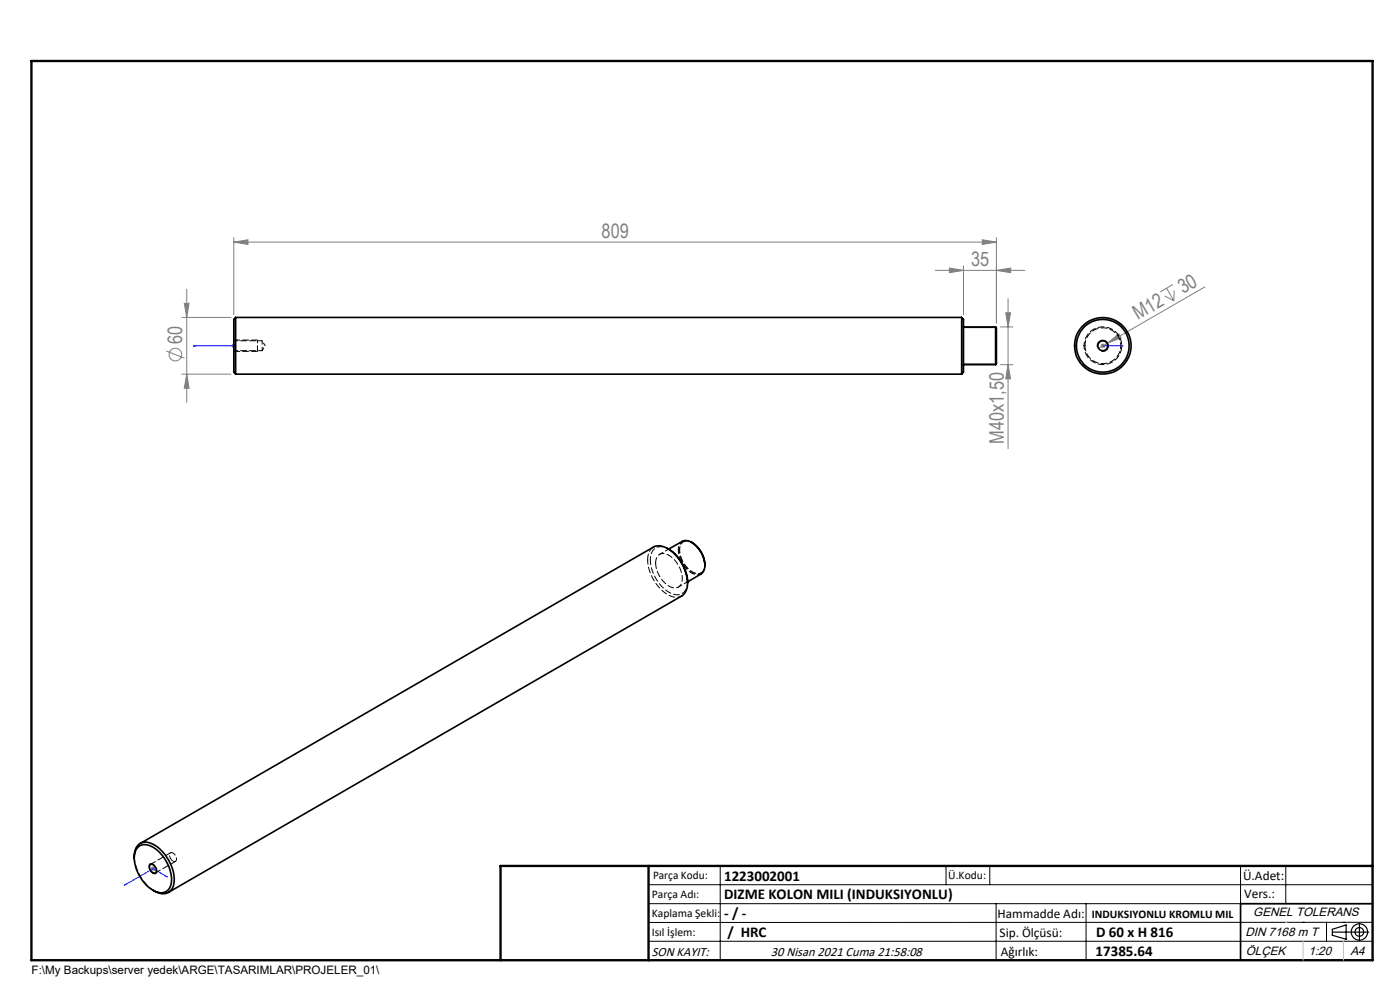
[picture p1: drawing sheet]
<svg xmlns="http://www.w3.org/2000/svg" width="297mm" height="210mm" viewBox="0 0 297 210" stroke-linecap="round" stroke-linejoin="round" font-family="sans-serif">
<g fill="none" stroke="#808080" stroke-width=".21">
<path d="M49.6 51.4l3-.5v.9zM49.6 50.4v16.3M49.6 51.4h161.8M198.4 57.4h19M201.4 56.9l3 .5-3 .4zM204.4 56.4v10.3M208.4 50.9l3 .5-3 .4zM211.4 57.4l3-.5v.9zM211.4 50.4v18.1M35.3 74.5l3.8 1.5M38.6 79.4h10.4M38.6 67.3h10.4"/>
<path d="M39.1 64.3h1l-.5 3zM39.6 61.3v24.1M39.6 79.4l.5 3h-1zM49.1 73.4h1M49.2 73l.8 .7M49.6 72.8v1.1M50 73l-.8 .7M212.2 77.4h2.7M212.2 69.3h2.7M213.4 66.3h1l-.5 3zM213.9 63.4v31.8M213.9 77.4l.5 3h-1z"/>
<path d="M233.4 73.4h1.1M233.6 73l.7 .7M234 72.8v1.1M234.3 73l-.7 .7M235 72.8l2.3-2 .5 .9zM235 72.8l-2.1 1.2M247.1 62.8l1.9 1M247.5 61.1l1.5 2.7M248.8 60.4l-2.6 1.5M249.1 61.6l-.1 2.2M255.6 60.8l-20.6 12M31.9 184.3h1"/>
<path d="M32.1 183.9l.7 .7M32.5 183.8v1M32.8 183.9l-.7 .7"/>
<circle cx="37.2" cy="75.2" r="1.34"/>
</g>
<g fill="none" stroke="#000" stroke-width=".21">
<path d="M204.4 77.2h6.9M204.4 69.5h6.9M232.8 73.7a1.2 1.2 0 0 1 1.1-1.6 1.2 1.2 0 0 1 1.3 1.3 1.2 1.2 0 0 1-1.6 1.1M144.9 114.9a2.81 2.81 0 0 1 3.2 1.3 4.7 4.7 0 0 1 1.1 5l-.5 .4M31.8 183.3a1.36 1.36 0 0 1 1.5 1.7l-.1 .2a.97 .97 0 0 1-1.4-.7l-.2-.6zM137.6 187.7h153.6M137.6 191.7h153.6M137.6 199.7h153.6M152.8 183.7v20M200.7 183.7v4M210 183.7v4M211.3 191.7v12"/>
<path d="M230.4 191.7v12M263.2 183.7v20M272.8 183.7v8M276.4 195.6h.1M281.4 195.6v4.1M285 195.6h.1M291.2 195.6l-153.6 .1"/>
</g>
<path d="M54.6 73.6v.9" fill="none" stroke="#000" stroke-width=".21" stroke-dasharray="1.3 .6" stroke-dashoffset=".5" stroke-linecap="butt"/>
<path d="M54.6 72.1v1.2" fill="none" stroke="#000" stroke-width=".21" stroke-dasharray="1.3 .6" stroke-dashoffset=".6" stroke-linecap="butt"/>
<path d="M144.7 115a3.4 3.4 0 0 0 0 4 4.2 4.2 0 0 0 3.7 2.7l.4-.1" fill="none" stroke="#000" stroke-width=".21" stroke-dasharray="1.3 .6" stroke-dashoffset=".7" stroke-linecap="butt"/>
<g fill="none" stroke="#000" stroke-width=".25">
<path d="M282.6 197.7h7.8M282.6 197.1l3-.9v3l-3-.8zM288.4 195.8v3.8M106.2 203.7h185"/>
<circle cx="288.4" cy="197.7" r="1.74"/>
<circle cx="288.4" cy="197.7" r=".93"/>
</g>
<path d="M41 73.4h.5h-.5M41 73.4h8.6M49.5 73.4h.2zM49.6 73.4h.1M233.9 73.4h.2zM234 73.4h.1M234 73.4h4.2M238.2 73.4h-.4h.4M26.6 187.6h.1l-.3 .2zM35.1 185.9l.1-.1 .3 .2zM35.5 186l-3-1.7-6.1 3.5" fill="none" stroke="#00f" stroke-width=".21"/>
<path d="M49.6 74.5h5M54.6 72.1h-5M54.6 73.3v.3M144.9 114.9l-.2 .1" fill="none" stroke="#000" stroke-width=".21" stroke-dasharray="1.3 .6"/>
<path d="M291.2 191.7h-28v12" fill="none" stroke="#000" stroke-width=".35"/>
<path d="M6.7 12.9h284.5v190.8h-284.5zM137.6 183.7v20M291.2 183.7h-185v20" fill="none" stroke="#000" stroke-width=".5"/>
<path d="M276.4 199.7v4M285 199.7v4" fill="none" stroke="#c0c0c0" stroke-width=".21"/>
<path d="M272.8 195.6h.1" fill="none" stroke="#c0c0c0" stroke-width=".25"/>
<g fill="#00f">
<path d="M49.5 73.4h.2zM41 73.4h.5z"/>
<path d="M237.8 73.4h.4zM233.9 73.4h.2z"/>
<path d="M35.1 185.9l.4 .1-.3-.2zM26.6 187.6l-.2 .2 .3-.2z"/>
</g>
<g fill="#808080">
<path d="M235 72.8l2.3-2 .5 .9z"/>
<path d="M49.6 51.4l3-.5v.9zM208.4 50.9l3 .5-3 .4z"/>
<path d="M211.4 57.4l3-.5v.9zM201.4 56.9l3 .5-3 .4z"/>
<path d="M39.6 79.4l.5 3h-1zM39.1 64.3h1l-.5 3zM213.9 77.4l.5 3h-1zM213.4 66.3h1l-.5 3z"/>
</g>
<g fill="none" stroke="#000" stroke-width=".35">
<path d="M50 67.3v12.1M50 67.3l-.4 .5v11.1l.4 .5M50 79.4h154M50 67.3h154M204 67.3v12.1M204 67.3l.4 .5v11.1l-.4 .5M204.4 77.4h6.8M204.4 69.3h6.8M211.2 69.3v8.1M211.2 69.3l.2 .3v7.5l-.2 .3M141.6 116.3a8.7 8.7 0 0 1 4.3 7.4M141.9 116.5l2.8-1.6a2.67 2.67 0 0 1 3.2 1.1 5.1 5.1 0 0 1 1.3 5.2l-.5 .6-2.8 1.6"/>
<path d="M146.7 115a5.9 5.9 0 0 1 2.8 4.9M29.4 179.6a3.1 3.1 0 0 1 3.9 .7 8.3 8.3 0 0 1 3 7.2 2.24 2.24 0 0 1-3.4 1.6 8.4 8.4 0 0 1-4.3-8.1l.3-.8zM29.7 178.9l108.9-62.8a3.8 3.8 0 0 1 4.2 1.1 9.1 9.1 0 0 1 3 7.5l-.6 1.2-.5 .5-109 62.9M28.5 182a2.76 2.76 0 0 1 2.2-3.4 6.6 6.6 0 0 1 5.1 3.9 6.3 6.3 0 0 1 .6 6.2 2.76 2.76 0 0 1-3.9 .1M31.8 183.5a1.09 1.09 0 0 1 1.4 1.2 .57 .57 0 0 1-.5 .6 .57 .57 0 0 1-.6-.5l-.4-.7z"/>
<circle cx="233.9" cy="73.4" r="1.04"/>
<circle cx="234" cy="73.4" r="6"/>
<circle cx="234" cy="73.4" r="5.6"/>
</g>
<path d="M49.6 74.4h6M55.6 74.4v-2.1M55.6 72.3h-6M230 73.3a4 4 0 0 0 5.8 3.6 4 4 0 0 0 .5-6.8 4 4 0 0 0-6.3 2.7v.5M141.9 116.5l-2 1.1M141.9 116.5a2.42 2.42 0 0 0-2.8-.3 2.42 2.42 0 0 0-1.1 2.6M143.9 116.7a5.9 5.9 0 0 0 3.7 5.2h.6l.5-.1M144.7 114.8l-.6 .7-.2 1.2M146.9 115.1a1.64 1.64 0 0 0-1.9-.2 1.64 1.64 0 0 0-.8 1.8M143.9 124.5l2-1.1" fill="none" stroke="#000" stroke-width=".21" stroke-dasharray="1.3 .6" stroke-dashoffset=".5"/>
<path d="M55.6 74.4l.7-1.1M56.3 73.3l-.7-1M144.2 116.7a5.5 5.5 0 0 0 3.6 4.9 1.57 1.57 0 0 0 1.8-1.8" fill="none" stroke="#000" stroke-width=".21" stroke-dasharray="1.3 .6" stroke-dashoffset=".6"/>
<path d="M230.2 73.3a3.8 3.8 0 0 0 5.5 3.4 3.8 3.8 0 0 0 .5-6.5 3.8 3.8 0 0 0-6 2.6v.5M139.1 119.4a5.9 5.9 0 0 0 3.7 5.3 1.72 1.72 0 0 0 1.9-2.2 5.7 5.7 0 0 0-3.8-5.1 1.65 1.65 0 0 0-1.8 2M33 185.2l4.2-2.5M36.2 180.9l-4.3 2.4" fill="none" stroke="#000" stroke-width=".21" stroke-dasharray="1.3 .6" stroke-dashoffset=".1"/>
<path d="M138.6 116a2.94 2.94 0 0 0-1.2 2.8M28.5 181.6a9.4 9.4 0 0 0 4.2 7.4" fill="none" stroke="#000" stroke-width=".21" stroke-dasharray="1.3 .6"/>
<path d="M137.4 118.8a8.9 8.9 0 0 0 5.4 7.8l.8 .1 1-.3" fill="none" stroke="#000" stroke-width=".21" stroke-dasharray="1.3 .6" stroke-dashoffset=".4"/>
<path d="M36.7 182.7a.56 .56 0 0 0 .7-.2 .56 .56 0 0 0-.1-.8 .89 .89 0 0 0-1.2-.7 1.42 1.42 0 0 0 .6 1.7" fill="none" stroke="#000" stroke-width=".21" stroke-dasharray="1.3 .6" stroke-dashoffset="-.1"/>
<path d="M138 118.8a8.4 8.4 0 0 0 4.8 7.2 2.32 2.32 0 0 0 3.1-2.7" fill="none" stroke="#000" stroke-width=".21" stroke-dasharray="1.3 .6" stroke-dashoffset=".2"/>
<g font-size="4.2" fill="#808080">
<text x="127.6" y="50.4">809</text>
<text x="206" y="56.4">35</text>
<text x="251" y="62.4" transform="rotate(-30 251 62.4)">30</text>
<text x="241.4" y="68" transform="rotate(-30 241.4 68)">M12</text>
<text x="38.7" y="73" transform="rotate(-90 38.7 73)">60</text>
<text x="212.9" y="94.2" transform="rotate(-90 212.9 94.2)">M40x1,50</text>
</g>
<g font-size="3.2">
<text x="153.6" y="190.8">DIZME KOLON MILI (INDUKSIYONLU)</text>
<text x="153.6" y="186.8">1223002001</text>
<text x="153.6" y="194.8">- / -</text>
<text x="154.3" y="198.8">/ HRC</text>
<text x="232.4" y="202.8">17385.64</text>
<text x="232.5" y="198.8">D 60 x H 816</text>
</g>
<g font-size="2.8">
<text x="263.7" y="186.7">Ü.Adet:</text>
<text x="263.9" y="190.5">Vers.:</text>
<text x="211.6" y="194.8">Hammadde Adı:</text>
<text x="138.3" y="202.8">SON KAYIT:</text>
<text x="163.5" y="202.8">30 Nisan 2021 Cuma 21:58:08</text>
<text x="212.1" y="198.7">Sip. Ölçüsü:</text>
<text x="212.3" y="202.7">Ağırlık:</text>
</g>
<g font-size="2.6">
<text x="265.9" y="194.4">GENEL TOLERANS</text>
<text x="264.2" y="198.5">DIN 7168 m T</text>
<text x="264.3" y="202.6">ÖLÇEK</text>
<text x="277.6" y="202.6">1:20</text>
<text x="286.5" y="202.6">A4</text>
</g>
<g font-size="2.5">
<text x="138.3" y="190.5">Parça Adı:</text>
<text x="138.5" y="186.5">Parça Kodu:</text>
<text x="201.2" y="186.5">Ü.Kodu:</text>
<text x="138.3" y="194.5">Kaplama Şekli:</text>
<text x="231.6" y="194.8">INDUKSIYONLU KROMLU MIL</text>
<text x="138.3" y="198.6">Isıl İşlem:</text>
<text x="6.7" y="206.7">F:\My Backups\server yedek\ARGE\TASARIMLAR\PROJELER_01\</text>
</g>
</svg>
